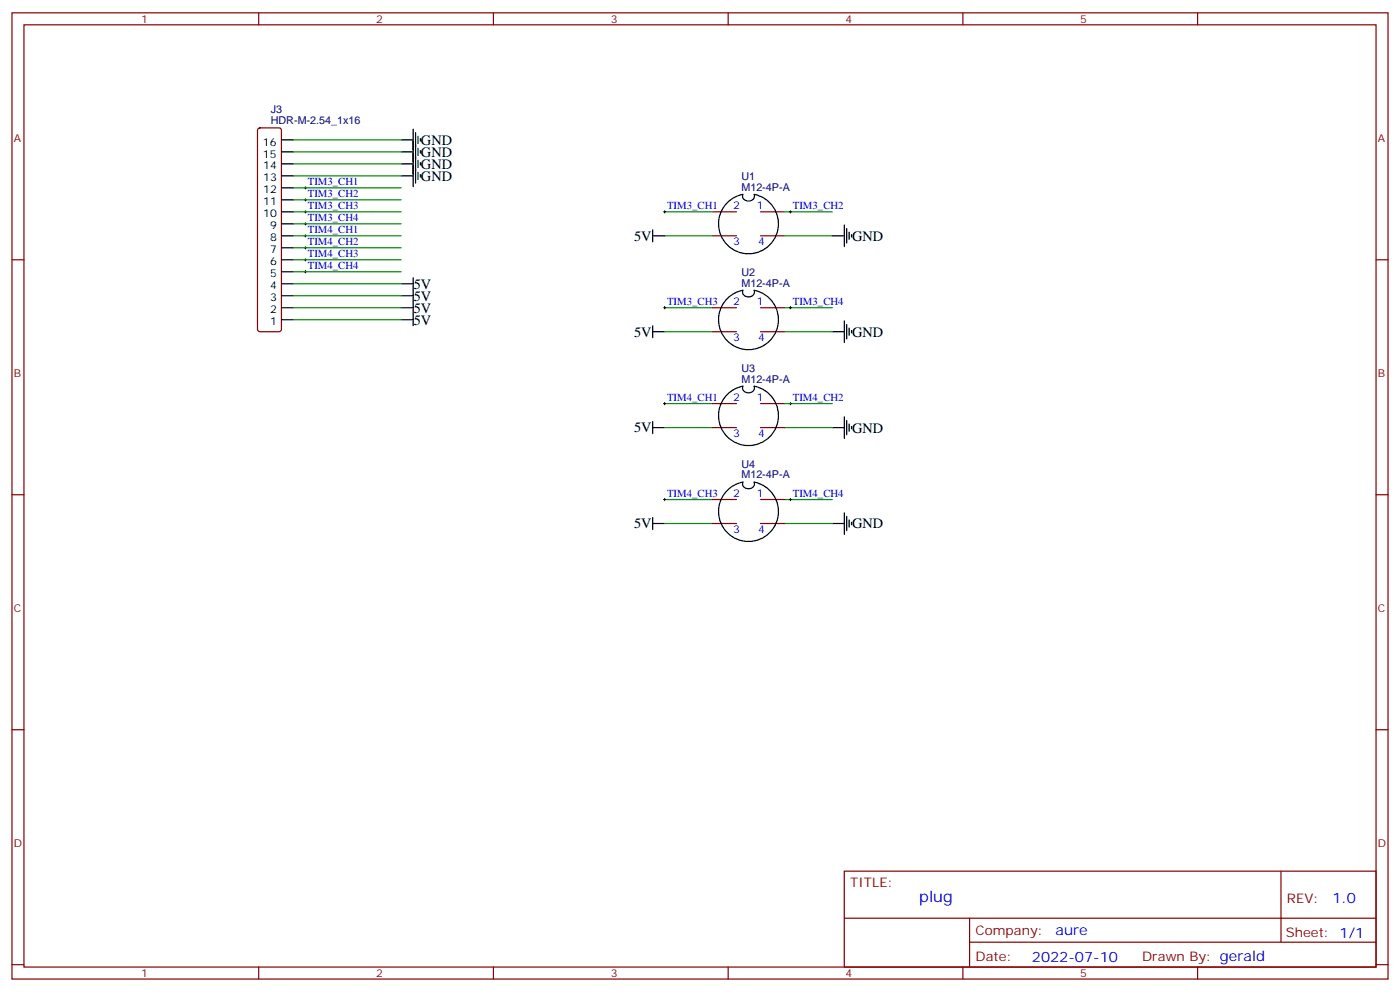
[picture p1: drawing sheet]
<svg xmlns="http://www.w3.org/2000/svg" width="412mm" height="292mm" viewBox="0 0 412 292" stroke-linecap="round" stroke-linejoin="round" font-family="sans-serif">
<g fill="none" stroke="#870000" stroke-width=".35">
<path d="M3.5 3.8h405.4v284.3h-405.4zM7.1 7.3h398.2v277.3h-398.2zM76.2 3.8v3.5M145.3 3.8v3.5M214.5 3.8v3.5M283.6 3.8v3.5M352.8 3.8v3.5M76.1 37.8l.5-.2h5.6l.5 .2 .2 .5v58.6l-.2 .5-.5 .2h-5.6l-.5-.2-.3-.5v-58.6zM3.5 76.4h3.6M209.9 62.3h7.1M209.9 69.4h7.1M224 62.3h7.1"/>
<path d="M224 69.4h7.1M405.3 76.4h3.6M209.9 90.6h7.1M209.9 97.6h7.1M224 90.6h7.1M224 97.6h7.1M209.9 118.8h7.1M224 118.8h7.1M209.9 125.8h7.1M224 125.8h7.1M3.5 145.6h3.6M209.9 147h7.1"/>
<path d="M209.9 154.1h7.1M224 147h7.1M224 154.1h7.1M405.3 145.6h3.6M3.5 214.7h3.6M405.3 214.7h3.6M248.7 256.4h156.6v28.2h-156.6zM377.3 256.4v20.9M248.7 270.2h156.5M285.6 277.3h119.6M285.6 270.2v14.1M3.5 283.9h3.6"/>
<path d="M76.2 284.6v3.5M145.3 284.6v3.5M214.5 284.6v3.5M283.6 284.6v3.5M352.8 284.6v3.5M405.3 283.9h3.6"/>
</g>
<g fill="none" stroke="#000" stroke-width=".35">
<path d="M121.7 38v16.9M122.4 39.1v14.8M82.9 51.8h3.5M82.9 48.2h3.5M82.9 44.7h3.5M82.9 41.2h3.5M82.9 58.8h3.5M82.9 55.3h3.5M118.2 51.8h3.5M118.2 48.2h3.5M118.2 44.7h3.5M118.2 41.2h3.5"/>
<path d="M123.1 40.1v2.1M123.1 43.6v2.2M123.1 47.2v2.1M123.1 50.7v2.1M123.8 40.8v.7M123.8 44.3v.7M123.8 47.9v.7M123.8 51.4v.7M218.8 57.2a8.8 8.8 0 0 0-5.7 13.5 8.8 8.8 0 0 0 14.7 .1 8.8 8.8 0 0 0-5.6-13.6M218.9 57.2a1.73 1.73 0 0 0 1.2 2 1.73 1.73 0 0 0 2.1-1.1l-.1-.9M82.9 80h3.5M82.9 76.4h3.5"/>
<path d="M82.9 72.9h3.5M82.9 69.4h3.5M82.9 65.9h3.5M82.9 62.3h3.5M192.3 69.4h3.5M192.3 67.6v3.6M245.2 69.4h3.5M248.7 66.2v6.4M249.4 67.3v4.2M250.1 68.3v2.1M250.8 69v.7M82.9 94.1h3.5"/>
<path d="M82.9 90.6h3.5M82.9 87h3.5M82.9 83.5h3.5M118.2 94.1h3.5M118.2 90.6h3.5M118.2 87h3.5M118.2 83.5h3.5M121.7 81.7v14.1M192.3 95.8v3.6M192.3 97.6h3.5M218.8 85.4a8.8 8.8 0 0 0-5.7 13.6 8.8 8.8 0 0 0 14.7 0 8.8 8.8 0 0 0-5.6-13.6M218.9 85.4a1.73 1.73 0 0 0 1.2 2.1 1.73 1.73 0 0 0 2.1-1.2l-.1-.9"/>
<path d="M245.2 97.6h3.5M248.7 94.4v6.4M249.4 95.5v4.2M250.1 96.6v2.1M250.8 97.3v.7M218.8 113.6a8.8 8.8 0 0 0-5.7 13.6 8.8 8.8 0 0 0 14.7 0 8.8 8.8 0 0 0-5.6-13.5M218.9 113.6a1.73 1.73 0 0 0 1.2 2.1 1.73 1.73 0 0 0 2.1-1.2l-.1-.8M192.3 124.1v3.5M192.3 125.8h3.5M245.2 125.8h3.5M248.7 122.7v6.3M249.4 123.7v4.3"/>
<path d="M250.1 124.8v2.1M250.8 125.5v.7M192.3 152.3v3.5M192.3 154.1h3.5M218.8 141.9a8.8 8.8 0 0 0-5.7 13.5 8.8 8.8 0 0 0 14.7 0 8.8 8.8 0 0 0-5.6-13.5M218.9 141.9a1.73 1.73 0 0 0 1.2 2 1.73 1.73 0 0 0 2.1-1.1l-.1-.9M245.2 154.1h3.5M248.7 150.9v6.3M249.4 151.9v4.3M250.1 153v2.1M250.8 153.7v.7"/>
</g>
<g fill="none" stroke="#000" stroke-width=".29">
<path d="M89.6 58.8h.7M89.6 55.3h.7M90 54.9v.7M90 58.5v.7M89.6 80h.7M89.6 76.4h.7M89.6 72.9h.7M89.6 69.4h.7M89.6 65.9h.7M89.6 62.3h.7M90 62v.7M90 65.5v.7"/>
<path d="M90 69v.7M90 72.6v.7M90 76.1v.7M90 79.6v.7M195.4 62.3h.7M195.8 62v.7M232.5 62.3h.7M232.8 62v.7M195.4 90.6h.7M195.8 90.2v.7M232.5 90.6h.7M232.8 90.2v.7"/>
<path d="M195.4 118.8h.7M195.8 118.4v.7M232.5 118.8h.7M232.8 118.4v.7M195.4 147h.7M195.8 146.6v.8M232.5 147h.7M232.8 146.6v.8"/>
</g>
<g fill="none" stroke="#008700" stroke-width=".35">
<path d="M86.4 55.3h31.8M86.4 58.8h31.8M86.4 48.2h31.8M86.4 51.8h31.8M86.4 44.7h31.8M86.4 41.2h31.8M86.4 69.4h31.8M86.4 72.9h31.8M86.4 80h31.8M86.4 76.4h31.8M86.4 65.9h31.8M86.4 62.3h31.8"/>
<path d="M195.8 69.4h14.1M195.8 62.3h14.1M231.1 69.4h14.1M231.1 62.3h14.1M86.4 83.5h31.8M86.4 87h31.8M86.4 94.1h31.8M86.4 90.6h31.8M195.8 90.6h14.1M195.8 97.6h14.1M231.1 90.6h14.1M231.1 97.6h14.1"/>
<path d="M195.8 118.8h14.1M231.1 118.8h14.1M195.8 125.8h14.1M231.1 125.8h14.1M195.8 154.1h14.1M195.8 147h14.1M231.1 154.1h14.1M231.1 147h14.1"/>
</g>
<text font-size="4.6" fill="#00f" x="270.8" y="265.4">plug</text>
<g font-size="4.2">
<text x="124" y="46.2">GND</text>
<text x="124" y="42.6">GND</text>
<text x="124" y="53.2">GND</text>
<text x="124" y="49.7">GND</text>
<text x="186.8" y="70.8">5V</text>
<text x="251" y="70.8">GND</text>
<text x="121.9" y="88.5">5V</text>
<text x="121.9" y="84.9">5V</text>
<text x="121.9" y="95.5">5V</text>
<text x="121.9" y="92">5V</text>
<text x="186.8" y="99">5V</text>
<text x="251" y="99.1">GND</text>
<text x="186.8" y="127.2">5V</text>
<text x="251" y="127.3">GND</text>
<text x="186.8" y="155.5">5V</text>
<text x="251" y="155.5">GND</text>
</g>
<g font-size="4.2" fill="#00f">
<text x="392.5" y="265.6">1.0</text>
<text x="310.9" y="275.2">aure</text>
<text x="304" y="283">2022-07-10</text>
</g>
<g font-size="3.9" fill="#800">
<text x="250.5" y="260.9">TITLE:</text>
<text x="379.1" y="265.6">REV:</text>
<text x="287.4" y="275.1">Company:</text>
<text x="378.7" y="275.8">Sheet: 1/1</text>
<text x="287.4" y="282.8">Date:</text>
<text x="336.4" y="282.9">Drawn By: gerald</text>
</g>
<g font-size="3.2" fill="#800">
<text x="41.6" y="6.8">1</text>
<text x="110.8" y="6.8">2</text>
<text x="179.9" y="6.8">3</text>
<text x="249.1" y="6.8">4</text>
<text x="318.2" y="6.8">5</text>
<text x="4.1" y="41.9">A</text>
<text x="405.9" y="41.9">A</text>
<text x="4.1" y="111">B</text>
<text x="405.9" y="111">B</text>
<text x="4.1" y="180.2">C</text>
<text x="405.9" y="180.2">C</text>
<text x="4.1" y="249.3">D</text>
<text x="405.9" y="249.3">D</text>
<text x="41.6" y="287.6">1</text>
<text x="110.8" y="287.6">2</text>
<text x="179.9" y="287.6">3</text>
<text x="249.1" y="287.6">4</text>
<text x="318.2" y="287.6">5</text>
</g>
<g font-size="3.2" fill="#000080">
<text x="79.8" y="33.4">J3</text>
<text x="79.8" y="36.6">HDR-M-2.54_1x16</text>
<text x="218.4" y="52.9">U1</text>
<text x="218.4" y="56.1">M12-4P-A</text>
<text x="218.4" y="81.1">U2</text>
<text x="218.4" y="84.3">M12-4P-A</text>
<text x="218.4" y="112.6">M12-4P-A</text>
<text x="218.4" y="109.4">U3</text>
<text x="218.4" y="137.6">U4</text>
<text x="218.4" y="140.8">M12-4P-A</text>
</g>
<g font-size="3.2">
<text x="77.5" y="46.5">15</text>
<text x="77.5" y="42.9">16</text>
<text x="77.6" y="53.2">13</text>
<text x="77.6" y="49.6">14</text>
<text x="77.6" y="56.7">12</text>
<text x="77.6" y="63.7">10</text>
<text x="77.6" y="60.2">11</text>
<text x="79.6" y="70.8">8</text>
<text x="79.6" y="67.3">9</text>
<text x="79.6" y="77.9">6</text>
<text x="79.6" y="74.3">7</text>
<text x="79.6" y="81.4">5</text>
<text x="79.6" y="88.4">3</text>
<text x="79.6" y="84.9">4</text>
<text x="79.6" y="95.5">1</text>
<text x="79.6" y="92">2</text>
</g>
<g font-size="3.2" fill="#00f">
<text x="90.7" y="57.9">TIM3_CH2</text>
<text x="90.7" y="54.4">TIM3_CH1</text>
<text x="90.7" y="65">TIM3_CH4</text>
<text x="90.7" y="61.5">TIM3_CH3</text>
<text x="196.5" y="61.5">TIM3_CH1</text>
<text x="216" y="61.6">2</text>
<text x="223" y="61.6">1</text>
<text x="233.5" y="61.5">TIM3_CH2</text>
<text x="90.7" y="68.5">TIM4_CH1</text>
<text x="90.7" y="75.6">TIM4_CH3</text>
<text x="90.7" y="72">TIM4_CH2</text>
<text x="216" y="72.2">3</text>
<text x="223.3" y="72.2">4</text>
<text x="90.7" y="79.1">TIM4_CH4</text>
<text x="196.5" y="89.7">TIM3_CH3</text>
<text x="216" y="89.9">2</text>
<text x="223" y="89.9">1</text>
<text x="233.5" y="89.7">TIM3_CH4</text>
<text x="216" y="100.4">3</text>
<text x="223.3" y="100.4">4</text>
<text x="196.5" y="117.9">TIM4_CH1</text>
<text x="216" y="118.1">2</text>
<text x="223" y="118.1">1</text>
<text x="233.5" y="117.9">TIM4_CH2</text>
<text x="216" y="128.7">3</text>
<text x="223.3" y="128.7">4</text>
<text x="196.5" y="146.1">TIM4_CH3</text>
<text x="216" y="146.3">2</text>
<text x="223" y="146.3">1</text>
<text x="233.5" y="146.1">TIM4_CH4</text>
<text x="216" y="156.9">3</text>
<text x="223.3" y="156.9">4</text>
</g>
</svg>
